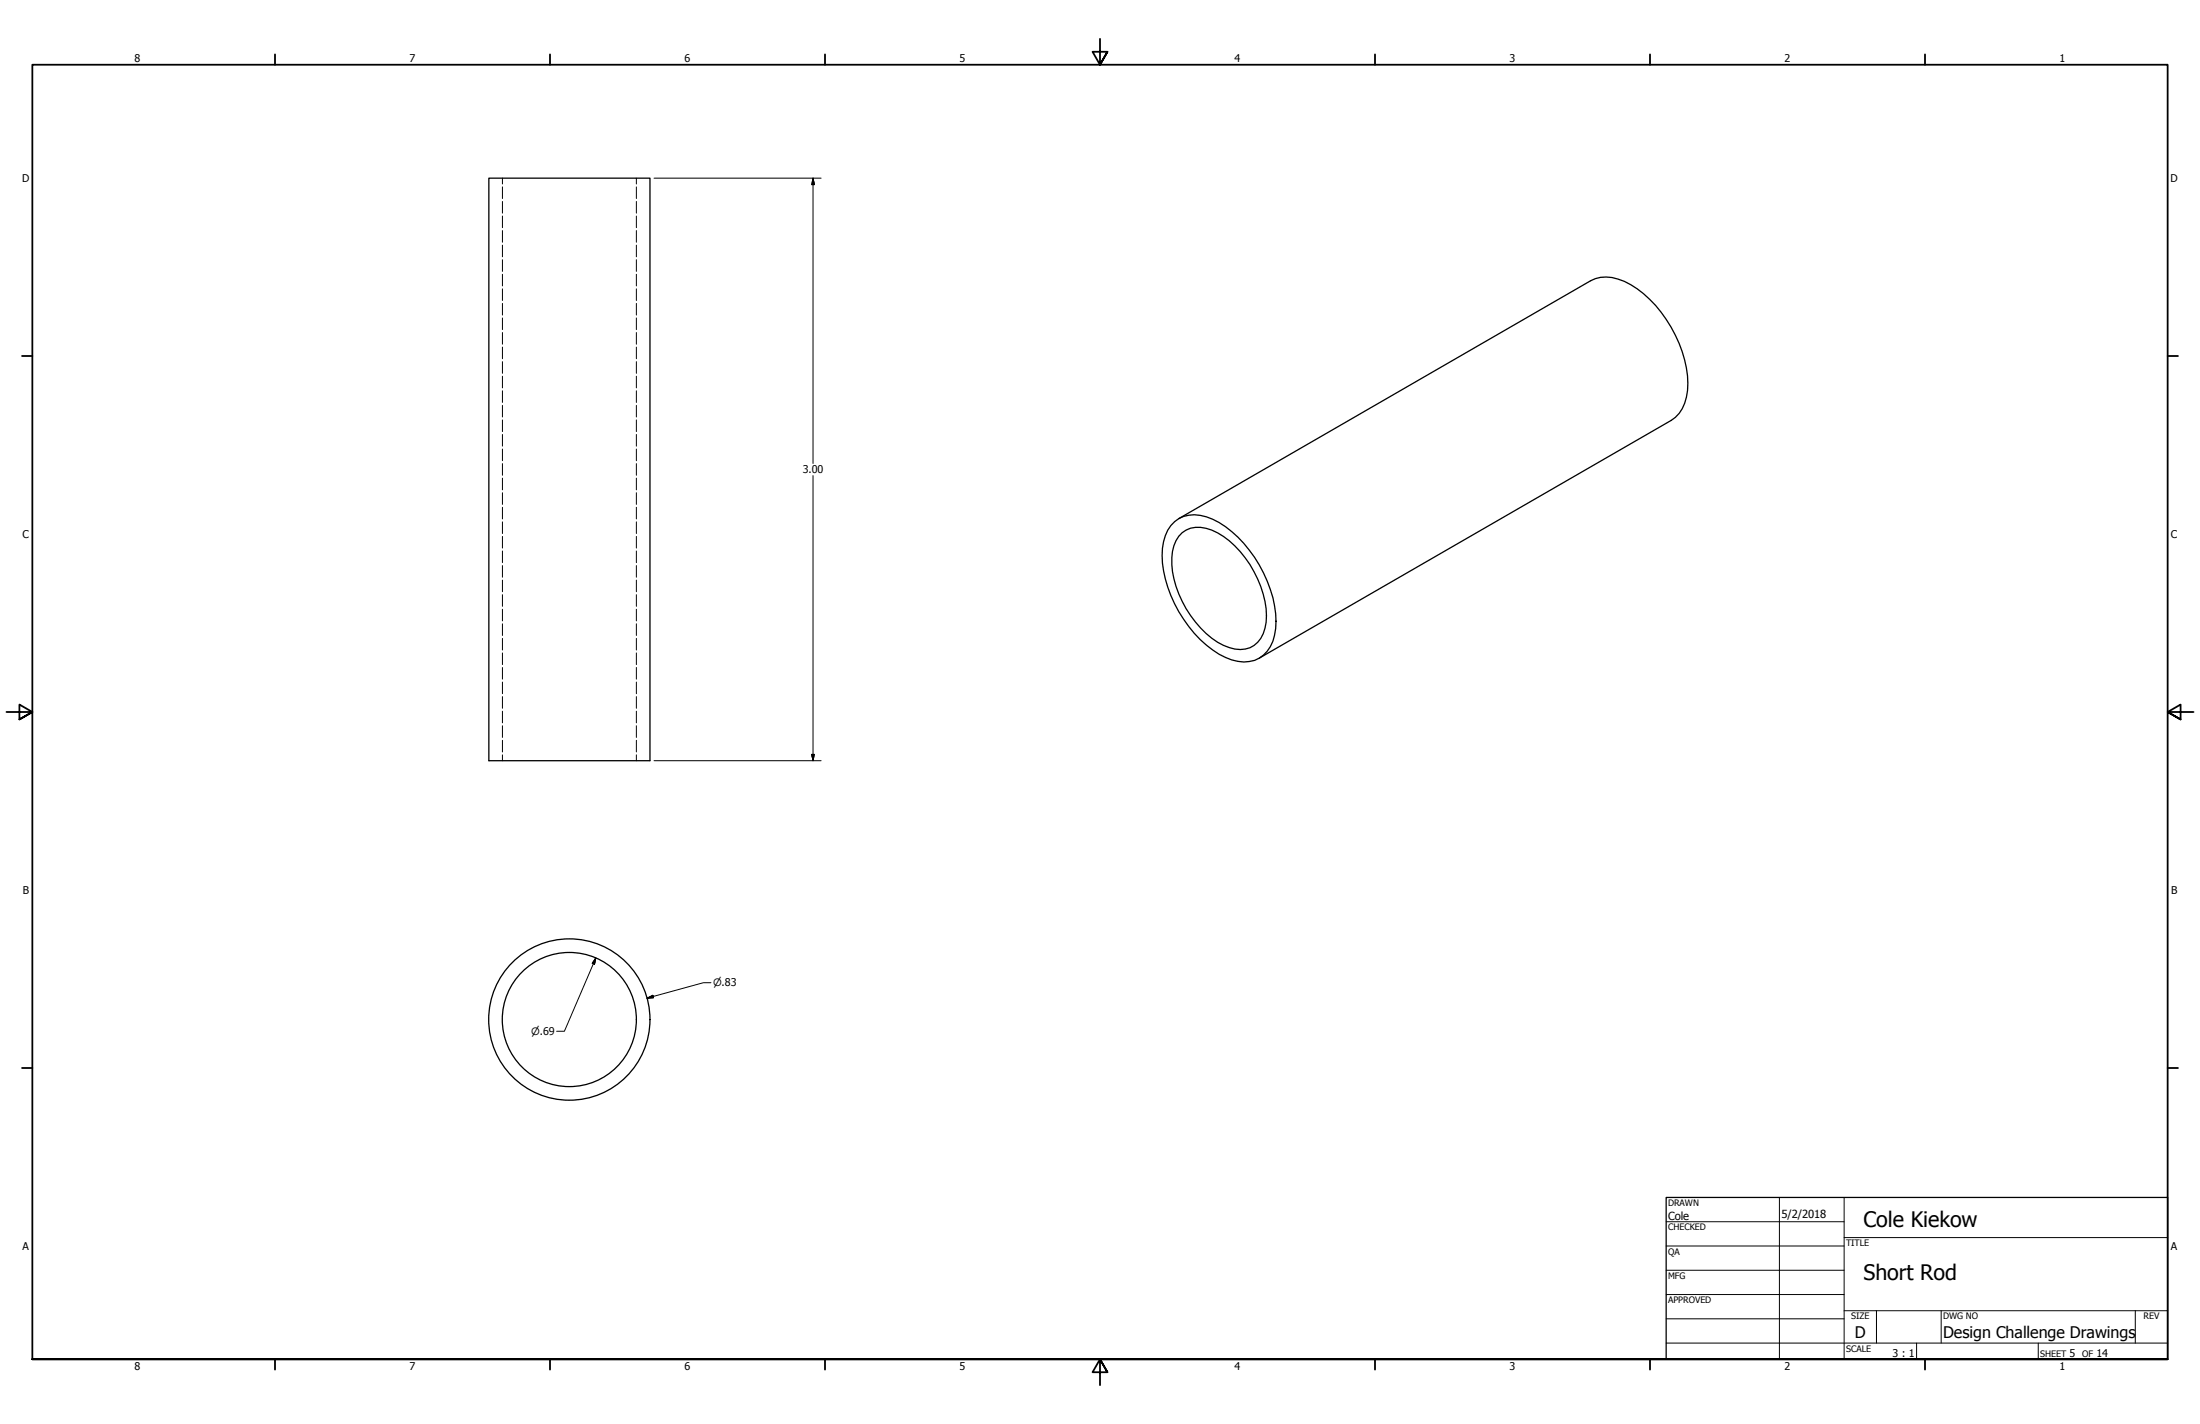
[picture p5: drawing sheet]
<svg xmlns="http://www.w3.org/2000/svg" width="864mm" height="559mm" viewBox="0 0 864 559" stroke-linecap="round" stroke-linejoin="round" font-family="sans-serif">
<!-- layer: Visible (ANSI) -->
<g fill="none" stroke="#000" stroke-width=".51">
<path d="M191.9 69.9h63.2v228.6h-63.2zM461.1 204.7a13.4 13.4 0 0 1 15-.9 47 47 0 0 1 22.6 27.5 32.6 32.6 0 0 1 1 20.3 12 12 0 0 1-16.2 7.4 40.7 40.7 0 0 1-20.8-19 44.1 44.1 0 0 1-6.4-24.9 16.3 16.3 0 0 1 4.8-10.4zM462.7 203.5l161.7-93.3a14.7 14.7 0 0 1 13.3 .2 46.8 46.8 0 0 1 22.6 27.6 32.1 32.1 0 0 1 1 20.3 12.4 12.4 0 0 1-5.3 6.7l-161.7 93.3M464.1 209a11.2 11.2 0 0 1 11.6-1 38.8 38.8 0 0 1 20.2 25.2 22.6 22.6 0 0 1-1 17.3 9.8 9.8 0 0 1-12.4 3.6 34.5 34.5 0 0 1-18.4-18.1 30.4 30.4 0 0 1-3.3-21.9l1.9-3.7z"/>
<circle cx="223.5" cy="400.1" r="31.7"/>
<circle cx="223.5" cy="400.1" r="26.3"/>
</g>
<!-- layer: Hidden (ANSI) -->
<g fill="none" stroke="#000" stroke-width=".39">
<path d="M197.2 69.9v2.3M197.2 73.3v4.6M197.2 79.1v4.5M249.8 69.9v2.3M249.8 73.3v4.6M249.8 79.1v4.5M197.2 84.8v4.5M197.2 90.5v4.6M197.2 96.2v4.6M249.8 84.8v4.5M249.8 90.5v4.6M249.8 96.2v4.6"/>
<path d="M197.2 101.9v4.6M197.2 107.6v4.6M197.2 113.3v4.6M197.2 119.1v4.5M249.8 101.9v4.6M249.8 107.6v4.6M249.8 113.3v4.6M249.8 119.1v4.5M197.2 124.8v4.5M197.2 130.5v4.6M197.2 136.2v4.6M249.8 124.8v4.5"/>
<path d="M249.8 130.5v4.6M249.8 136.2v4.6M197.2 141.9v4.6M197.2 147.6v4.6M197.2 153.4v4.5M197.2 159.1v4.5M249.8 141.9v4.6M249.8 147.6v4.6M249.8 153.4v4.5M249.8 159.1v4.5M197.2 164.8v4.6M197.2 170.5v4.6"/>
<path d="M197.2 176.2v4.6M249.8 164.8v4.6M249.8 170.5v4.6M249.8 176.2v4.6M197.2 181.9v4.6M197.2 187.6v4.6M197.2 193.4v4.5M197.2 199.1v4.5M249.8 181.9v4.6M249.8 187.6v4.6M249.8 193.4v4.5M249.8 199.1v4.5"/>
<path d="M197.2 204.8v4.6M197.2 210.5v4.6M197.2 216.2v4.6M249.8 204.8v4.6M249.8 210.5v4.6M249.8 216.2v4.6M197.2 221.9v4.6M197.2 227.6v4.6M197.2 233.4v4.5M197.2 239.1v4.5M249.8 221.9v4.6M249.8 227.6v4.6"/>
<path d="M249.8 233.4v4.5M249.8 239.1v4.5M197.2 244.8v4.6M197.2 250.5v4.6M197.2 256.2v4.6M249.8 244.8v4.6M249.8 250.5v4.6M249.8 256.2v4.6M197.2 261.9v4.6M197.2 267.7v4.5M197.2 273.4v4.5M197.2 279.1v4.6"/>
<path d="M249.8 261.9v4.6M249.8 267.7v4.5M249.8 273.4v4.5M249.8 279.1v4.6M197.2 284.8v4.6M197.2 290.5v4.6M197.2 296.2v2.3M249.8 284.8v4.6M249.8 290.5v4.6M249.8 296.2v2.3"/>
</g>
<!-- layer: Border (ANSI) -->
<g fill="none" stroke="#000" stroke-width=".7">
<path d="M431.8 15.2v10.2l-2.9-5.1h5.8l-2.9 5.1 2.9-5.1M107.9 21.3v4.1M215.9 21.3v4.1M323.8 21.3v4.1M539.8 21.3v4.1M647.7 21.3v4.1M755.6 21.3v4.1M8.6 139.7h4.1M850.9 139.7h4.1M2.5 279.4h10.2l-5.1-2.9v5.8l5.1-2.9-5.1 2.9M861.1 279.4h-10.2l5.1-2.9v5.8l-5.1-2.9 5.1 2.9M8.6 419.1h4.1"/>
<path d="M850.9 419.1h4.1M12.7 533.4v-508h838.2v508h-838.2h838.2M107.9 533.4v4.1M215.9 533.4v4.1M323.8 533.4v4.1M434.7 538.5l-2.9-5.1 2.9 5.1h-5.8l2.9-5.1v10.2M539.8 533.4v4.1M647.7 533.4v4.1M755.6 533.4v4.1"/>
</g>
<!-- layer: Title (ANSI) -->
<g fill="none" stroke="#000" stroke-width=".39">
<path d="M654 479.4h69.9M698.5 469.9v63.5M723.9 469.9v63.5M654 488.9h69.9M654 498.5h69.9M723.9 485.6h127M654 508h69.9M654 517.5h69.9M723.9 514.3h127M736.6 514.3v12.7M762 514.3v12.7M838.2 514.3v12.7"/>
<path d="M654 527h196.9M752.3 527v6.4M800.1 527v6.4"/>
</g>
<path d="M654 469.9h196.9v63.5h-196.9z" fill="none" stroke="#000" stroke-width=".51"/>
<!-- layer: Dimension (ANSI) -->
<path d="M256.7 69.9h65.6M319.2 69.9l.5 2.6h-1.1zM319.2 69.9v112M319.2 186.6v111.9M256.7 298.5h65.6M318.6 296h1.1l-.5 2.5zM233.9 375.9l-.5 2.5-.9-.4zM233.9 375.9l-12.3 28.8h-3.1M254 391.7l2.3-1.1 .2 .9zM279.1 385.6h-3l-22.1 6.1" fill="none" stroke="#000" stroke-width=".39"/>
<path d="M319.2 69.9l.5 2.6zM319.2 69.9l.5 2.6h-1.1zM318.6 296l.6 2.5zM318.6 296h1.1l-.5 2.5zM233.9 375.9l-.5 2.5zM233.9 375.9l-.5 2.5-.9-.4zM254 391.7l2.3-1.1zM254 391.7l2.3-1.1 .2 .9z" fill="#000" stroke="#000" stroke-width=".39"/>
<g font-size="8.4">
<text x="731.5" y="481.5">Cole Kiekow</text>
<text x="731.5" y="502.3">Short Rod</text>
</g>
<g font-size="6.3">
<text x="728.1" y="524.9">D</text>
<text x="762.8" y="525">Design Challenge Drawings</text>
</g>
<g font-size="4.4">
<text x="654.8" y="478.6">Cole</text>
<text x="699.3" y="478">5/2/2018</text>
</g>
<g font-size="4.2">
<text x="52.8" y="24.4">8</text>
<text x="160.8" y="24.4">7</text>
<text x="268.7" y="24.4">6</text>
<text x="376.7" y="24.4">5</text>
<text x="484.6" y="24.4">4</text>
<text x="592.6" y="24.4">3</text>
<text x="700.5" y="24.4">2</text>
<text x="808.5" y="24.4">1</text>
<text x="8.8" y="71.4">D</text>
<text x="852" y="71.4">D</text>
<text x="315.1" y="185.7">3.00</text>
<text x="8.9" y="211.1">C</text>
<text x="852.2" y="211.1">C</text>
<text x="9" y="350.8">B</text>
<text x="852.2" y="350.8">B</text>
<text x="8.9" y="490.5">A</text>
<text x="852.2" y="490.5">A</text>
<text x="742.9" y="532.6">3 : 1</text>
<text x="812.4" y="532.6">5</text>
<text x="823" y="532.6">14</text>
<text x="52.8" y="537.5">8</text>
<text x="160.8" y="537.5">7</text>
<text x="268.7" y="537.5">6</text>
<text x="376.7" y="537.5">5</text>
<text x="484.6" y="537.5">4</text>
<text x="592.6" y="537.5">3</text>
<text x="700.5" y="537.5">2</text>
<text x="808.5" y="537.5">1</text>
</g>
<g font-size="4">
<text x="279.9" y="387.1">⌀.83</text>
<text x="208.5" y="406.1">⌀.69</text>
</g>
<g font-size="3.5">
<text x="654.8" y="473.2">DRAWN</text>
<text x="654.8" y="482.8">CHECKED</text>
<text x="724.7" y="488.9">TITLE</text>
<text x="654.8" y="492.3">QA</text>
<text x="654.8" y="501.8">MFG</text>
<text x="654.8" y="511.4">APPROVED</text>
<text x="726.7" y="517.7">SIZE</text>
<text x="762.8" y="517.7">DWG NO</text>
<text x="841.4" y="517.7">REV</text>
<text x="724.7" y="530.4">SCALE</text>
<text x="800.9" y="532.6">SHEET</text>
<text x="817.4" y="532.6">OF</text>
</g>
</svg>
